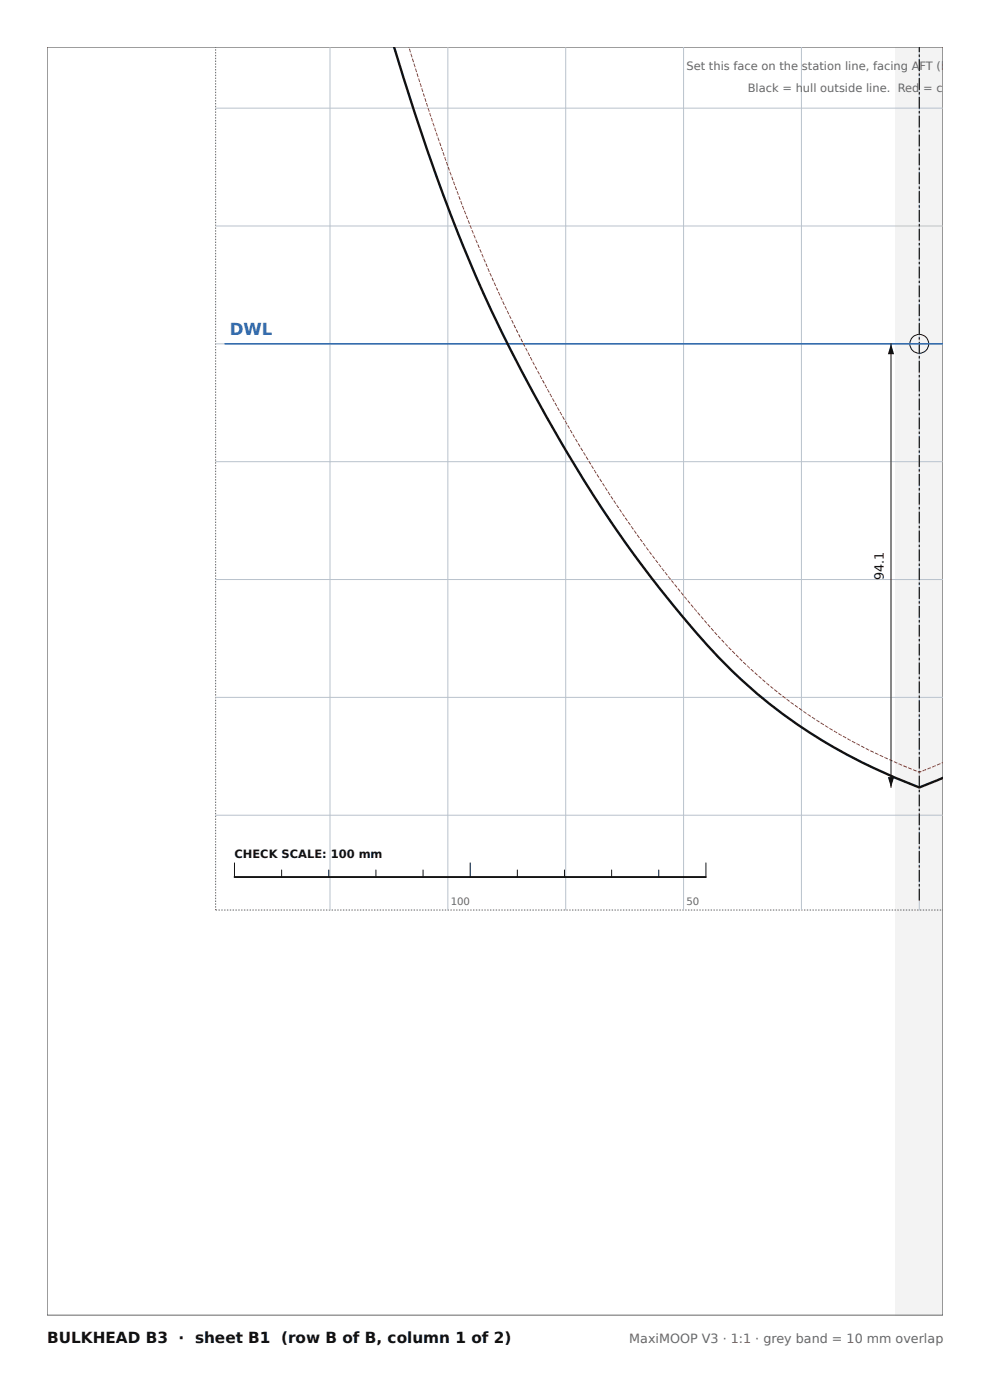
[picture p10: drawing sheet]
<svg xmlns="http://www.w3.org/2000/svg" width="210mm" height="297mm" viewBox="0 0 210 297" stroke-linecap="round" stroke-linejoin="round" font-family="sans-serif">
<path d="M45.7 9.9v183.2M45.7 193.1h154.4" fill="none" stroke="#666" stroke-width=".21" stroke-dasharray=".3 .3" stroke-linecap="butt"/>
<circle cx="195" cy="72.9" r="2" fill="none" stroke="#111" stroke-width=".21"/>
<g fill="#111">
<path d="M188.3 164.9h1.4l-.7 2.2z"/>
<path d="M189 72.9l.7 2.2h-1.4z"/>
</g>
<path d="M10 10h190v269h-190z" fill="none" stroke="#666" stroke-width=".21"/>
<g fill="none" stroke="#b9c2cc" stroke-width=".21">
<path d="M70 9.9v183.2M95 9.9v183.2M120 9.9v183.2M145 9.9v183.2M170 9.9v183.2M195 9.9v183.2M45.7 22.9h154.4M45.7 47.9h154.4M45.7 72.9h154.4M45.7 97.9h154.4M45.7 122.9h154.4M45.7 147.9h154.4"/>
<path d="M45.7 172.9h154.4"/>
</g>
<path d="M195 191.1v-181.2" fill="none" stroke="#111" stroke-width=".25" stroke-dasharray="2.5 .5 .5 .5" stroke-linecap="butt"/>
<path d="M47.7 72.9h152.4" fill="none" stroke="#1f5fa8" stroke-width=".3"/>
<path d="M83.6 9.9a408.2 408.2 0 0 0 20.6 55.9 322.6 322.6 0 0 0 34 56.9 180.9 180.9 0 0 0 19 21.5 114.6 114.6 0 0 0 37.8 22.9l5.1-2.1" fill="none" stroke="#111" stroke-width=".5"/>
<path d="M200.1 161.7l-5.1 2.1a109.8 109.8 0 0 1-47.9-34.9 267.5 267.5 0 0 1-31.4-47.1 321.4 321.4 0 0 1-24.9-58.8l-4.1-13.1" fill="none" stroke="#c0392b" stroke-width=".21" stroke-dasharray=".8 .3" stroke-linecap="butt"/>
<path d="M189 72.9v94.2M49.7 183.1v3M59.7 184.6v1.5M69.7 184.6v1.5M79.7 184.6v1.5M89.7 184.6v1.5M99.7 183.1v3M109.7 184.6v1.5M119.7 184.6v1.5M129.7 184.6v1.5M139.7 184.6v1.5M149.7 183.1v3" fill="none" stroke="#111" stroke-width=".21"/>
<path d="M49.7 186.1h100" fill="none" stroke="#111" stroke-width=".4"/>
<text font-size="3.5" fill="#1f5fa8" x="48.7" y="71.1">DWL</text>
<text font-size="3.2" fill="#111" x="10" y="285">BULKHEAD B3 · sheet B1 (row B of B, column 1 of 2)</text>
<text font-size="2.7" fill="#111" x="187.5" y="123" transform="rotate(-90 187.5 123)">94.1</text>
<text font-size="2.7" fill="#666" x="133.5" y="285">MaxiMOOP V3 · 1:1 · grey band = 10 mm overlap</text>
<g font-size="2.4" fill="#666">
<text x="145.6" y="14.9">Set this face on the station line, facing AFT (bulkhead</text>
<text x="158.6" y="19.4">Black = hull outside line. Red = cut line for</text>
</g>
<text font-size="2.4" fill="#111" x="49.7" y="182.1">CHECK SCALE: 100 mm</text>
<g font-size="2.2" fill="#666">
<text x="95.6" y="192.1">100</text>
<text x="145.6" y="192.1">50</text>
</g>
</svg>
